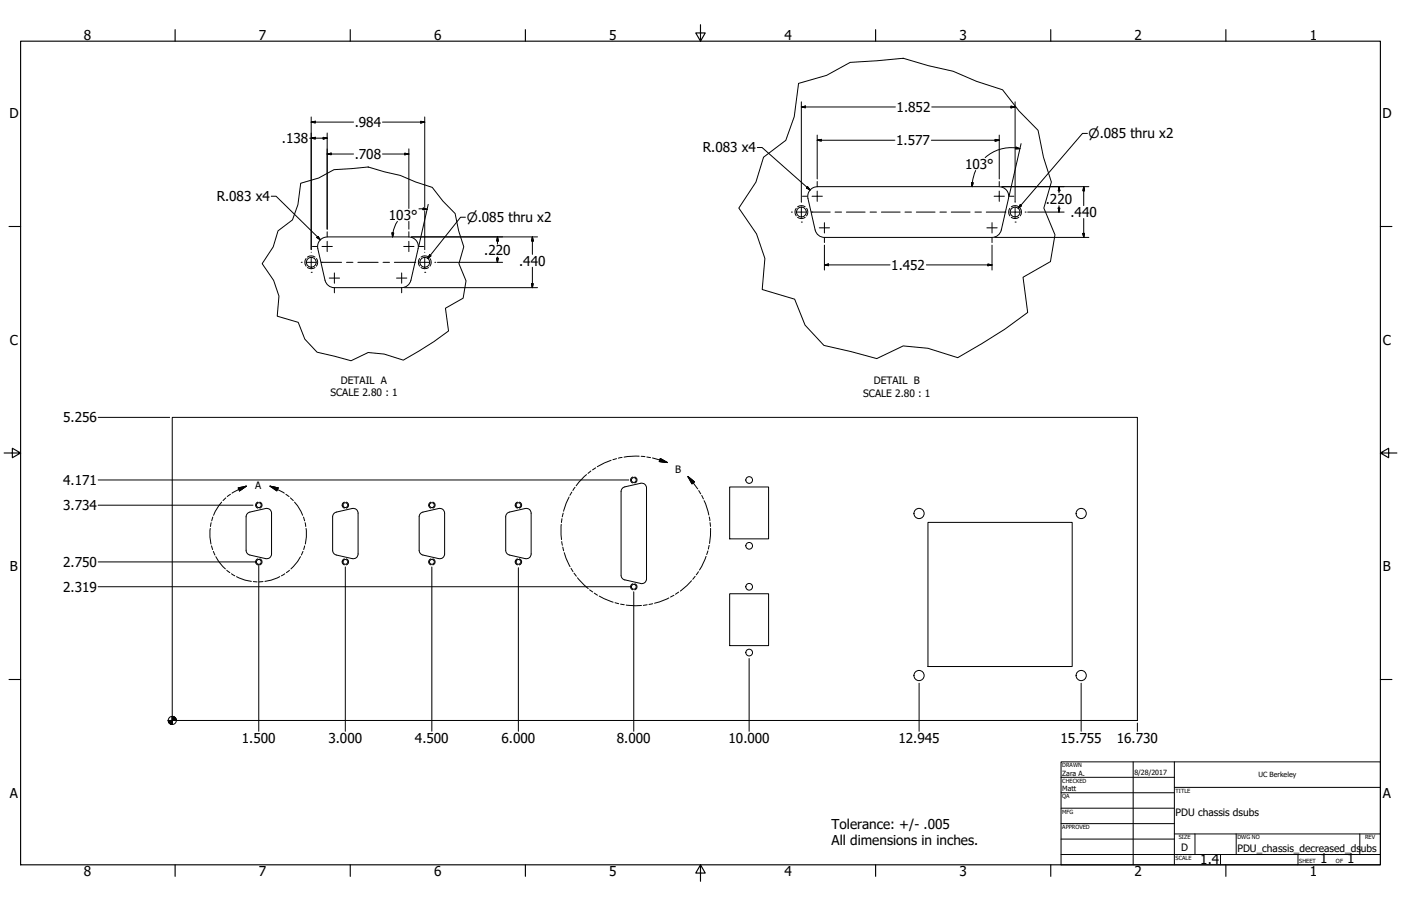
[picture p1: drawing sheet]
<svg xmlns="http://www.w3.org/2000/svg" width="864mm" height="559mm" viewBox="0 0 864 559" stroke-linecap="round" stroke-linejoin="round" font-family="sans-serif">
<!-- layer: Visible (ANSI) -->
<g fill="none" stroke="#000" stroke-width=".62">
<path d="M196 153l4 20a6 6 0 0 0 6 4M196 153a6 6 0 0 1 6-7h50a6 6 0 0 1 6 7l-5 20M611 146a6 6 0 0 0 6-4l5-20a6 6 0 0 0-6-7h-112a6 6 0 0 0-6 7l4 20a6 6 0 0 0 6 4h104M253 173a6 6 0 0 1-5 4h-42M106 257h595v187h-595zM167 316v26a3 3 0 0 1-3 3l-11-3-1-1v-22v-2l1-1 11-2a3 3 0 0 1 3 3M221 316v26a3 3 0 0 1-4 3l-10-3-1-1-1-2v-21l2-2 10-2a3 3 0 0 1 4 3M274 316v26a3 3 0 0 1-4 3l-10-3-1-1-1-2 1-21 1-2 10-2a3 3 0 0 1 4 3M327 316v26a3 3 0 0 1-3 3l-11-3-1-1v-2v-21l1-2 11-2a3 3 0 0 1 3 3M385 300l10-2a3 3 0 0 1 4 3v56a3 3 0 0 1-4 3M385 300l-1 1-1 2v52l2 3 10 2M450 300h24v32h-24z"/>
<path d="M572 322h89v89h-89zM450 366h24v32h-24z"/>
<circle cx="494" cy="131" r="3"/>
<circle cx="626" cy="131" r="3"/>
<circle cx="192" cy="162" r="3"/>
<circle cx="262" cy="162" r="3"/>
<circle cx="391" cy="296" r="1.5"/>
<circle cx="462" cy="296" r="2.1"/>
<circle cx="160" cy="312" r="1.5"/>
<circle cx="213" cy="312" r="1.5"/>
<circle cx="266" cy="312" r="1.5"/>
<circle cx="320" cy="312" r="1.5"/>
<circle cx="567" cy="317" r="3"/>
<circle cx="666" cy="317" r="3"/>
<circle cx="462" cy="337" r="2.1"/>
<circle cx="160" cy="347" r="1.5"/>
<circle cx="213" cy="347" r="1.5"/>
<circle cx="266" cy="347" r="1.5"/>
<circle cx="320" cy="347" r="1.5"/>
<circle cx="391" cy="362" r="1.5"/>
<circle cx="462" cy="362" r="2.1"/>
<circle cx="462" cy="402" r="2.1"/>
<circle cx="567" cy="417" r="3"/>
<circle cx="666" cy="417" r="3"/>
</g>
<!-- layer: Hidden Narrow (ANSI) -->
<g fill="none" stroke="#000" stroke-width=".62">
<path d="M491 128a4 4 0 0 0 0 5M492 134a4 4 0 0 0 4 0M492 128a4 4 0 0 1 4 0M497 128a4 4 0 0 1 0 5M622 128a4 4 0 0 0 0 5M623 134a4 4 0 0 0 5 0M623 128a4 4 0 0 1 5 0M629 128a4 4 0 0 1 0 5M189 159a4 4 0 0 0 0 5M189 159a4 4 0 0 1 5 0M195 159a4 4 0 0 1 0 5M259 159a4 4 0 0 0 0 5"/>
<path d="M260 159a4 4 0 0 1 4 0M265 159a4 4 0 0 1 0 5M189 165a4 4 0 0 0 5 0M260 165a4 4 0 0 0 4 0M390 294a1.9 1.9 0 0 0-1 2 1.9 1.9 0 0 0 1 2M391 294a1.9 1.9 0 0 1 2 2 1.9 1.9 0 0 1-2 2M159 310a2 2 0 0 0-1 2 2 2 0 0 0 1 1M160 310a2 2 0 0 1 2 2 2 2 0 0 1-2 1M212 310a2 2 0 0 0-1 2 2 2 0 0 0 1 1M213 310a2 2 0 0 1 2 2 2 2 0 0 1-2 1M266 310a2 2 0 0 0-2 2 2 2 0 0 0 2 1M267 310a2 2 0 0 1 1 2 2 2 0 0 1-1 1"/>
<path d="M319 310a2 2 0 0 0-1 2 2 2 0 0 0 1 1M320 310a2 2 0 0 1 2 2 2 2 0 0 1-2 1M159 345a2 2 0 0 0-1 2 2 2 0 0 0 1 1M160 345a2 2 0 0 1 2 2 2 2 0 0 1-2 1M212 345a2 2 0 0 0-1 2 2 2 0 0 0 1 1M213 345a2 2 0 0 1 2 2 2 2 0 0 1-2 1M266 345a2 2 0 0 0-2 2 2 2 0 0 0 2 1M267 345a2 2 0 0 1 1 2 2 2 0 0 1-1 1M319 345a2 2 0 0 0-1 2 2 2 0 0 0 1 1M320 345a2 2 0 0 1 2 2 2 2 0 0 1-2 1M390 360a2 2 0 0 0-1 2 2 2 0 0 0 1 2M391 360a2 2 0 0 1 2 2 2 2 0 0 1-2 2"/>
</g>
<!-- layer: Break Line (ANSI) -->
<path d="M492 51l18-5 14-8 33-2 15 5 16 3 14 6 16 5 10 13 12 12 3 17 5 15-5 16 7 17-2 16-17 10 2 22-14 10-29 18-18-6-15-2-17 8-32-8-12-12-6-16-20-6 1-20-5-15-11-16 11-16 5-15 13-10 6-15zM185 113l11-3 10-5 21-2 20 5 9 4 10 4 7 8 8 8 2 10 3 10-3 11 4 10-2 11-10 6 1 14-9 7-18 11-12-4-10-1-11 6-21-6-7-8-4-10-13-4 1-12-3-10-7-10 6-11 3-10 9-6 4-10z" fill="none" stroke="#000" stroke-width=".62"/>
<!-- layer: Detail Boundary (ANSI) -->
<g fill="none" stroke="#000" stroke-width=".62">
<path d="M152 300l-9 4M166 300l5 1v2zM166 300l9 4M362 293l-7 7M364 291l-2 1M367 289l-2 1M377 284l-9 4M380 283l-2 1M383 282l-2 1M394 281l-9 1M395 281l3 1M399 282h2"/>
<path d="M402 282l9 3M407 283l4 2h-5zM424 294l4 3-1 1zM424 294l6 8M131 319l-1 2M137 310l-5 8M139 307l-2 2M142 305l-2 1M147 301l5-1-4 3zM176 305l2 1M179 307l2 2M182 310l1 2 4 6"/>
<path d="M187 319l1 2M346 320v2M347 316v3M351 307l-4 8M352 304l-1 1M354 301l-1 2M431 303l1 2M433 306l1 2M434 309l3 9M437 319l1 2M130 326l-1 5 1 5M130 322v3"/>
<path d="M130 337l1 2M188 337l-1 2M188 322v3M189 326v5l-1 5M346 323v10M346 334l1 2M347 337v3M436 340v2M437 336v3M438 322v3M438 326l-1 9M132 340v2"/>
<path d="M133 343l2 3 4 5M140 352l2 1M143 354l2 1M146 356l5 2 4 1M156 359h2M162 359h-2M172 356l-5 2-4 1M176 354l-3 1M178 352l-1 1M185 343l-2 3-4 5M187 340l-1 2M348 341l3 9"/>
<path d="M352 351l1 2M354 354l1 1M356 356l7 7M426 358l-7 7M428 355l-1 2M431 353l-2 2M435 343l-4 9M363 364l2 1M366 366l2 1M369 368l9 3M379 372h2M383 373h2"/>
<path d="M386 373h9M399 373h-2M402 372l-2 1M412 369l-9 3M415 367l-2 1M418 365l-2 2"/>
</g>
<path d="M406 285h5zM407 283l4 2h-5zM424 294l4 3zM424 294l4 3-1 1zM148 303l4-3zM147 301l5-1-4 3zM166 300l5 1zM166 300l5 1v2z" fill="#000" stroke="#000" stroke-width=".62"/>
<!-- layer: Border (ANSI) -->
<g fill="none" stroke="#000" stroke-width=".7">
<path d="M108 18v7M216 18v7M324 18v7M432 15v10l-3-5h6l-3 5M540 18v7M648 18v7M756 18v7M13 25h838v508h-838zM6 140h7M851 140h7M3 279h10l-5-3v6l5-3M851 279l5 3v-6l-5 3h10"/>
<path d="M6 419h7M851 419h7M108 533v8M216 533v8M324 533v8M432 533l3 5h-6l3-5v11M540 533v8M648 533v8M756 533v8"/>
</g>
<!-- layer: Title (ANSI) -->
<g fill="none" stroke="#000" stroke-width=".62">
<path d="M654 470h197v63h-197zM654 479h70M698 470v63M724 470v63M654 489h70M654 498h70M724 486h127M654 508h70M654 518h70M724 514h127M737 514v13M762 514v13"/>
<path d="M838 514v13M654 527h197M752 527v6M800 527v6"/>
</g>
<!-- layer: Dimension (ANSI) -->
<g fill="none" stroke="#000" stroke-width=".62">
<path d="M192 75h2v1zM192 75h26M192 72v82M236 75h26M259 75h3l-3 1zM262 72v56M494 66l3-1v1zM494 66h58M494 63v62M574 66h52M623 65l3 1h-3zM626 63v62"/>
<path d="M191 85h11M192 85h2v1zM199 85h3l-3 1zM202 95l2-1v1zM202 95h16M202 82v59M236 95h16M249 94l3 1h-3zM252 92v37M467 91h3l29 26M504 86h2v1zM504 86h48"/>
<path d="M504 83v27M574 86h42M613 86h3l-3 1zM616 83v27M626 91l3 1h-3zM629 92a24 24 0 0 0-22 5M629 89l-7 32M670 82h-3l-39 47M498 115l1 2-2-1zM599 113h1l-1 2zM601 105l-1 5-1 5M618 115h53"/>
<path d="M653 115v3h-1zM653 115v4M668 115l1 3h-1zM668 115v12M167 121h3l27 27M245 137l-2 4-1 5M252 137v4M258 129h5M261 128l2 1h-2zM262 130v24M264 126l-6 26M287 134h-3l-20 25"/>
<path d="M629 126l1 1-2 2zM633 131h23M652 128h1v3zM653 127v4M668 135v11M196 146l1 2-2-2zM242 144h1l-1 2zM254 146h77M265 157l1 1-2 1zM306 159h1v3zM307 146v3h-1zM307 146v5"/>
<path d="M307 158v4M328 146l1 3h-1zM328 146v11M508 151v16M612 151v16M613 146h58M668 144h1l-1 2zM249 177h82M270 162h40M328 175h1l-1 2zM328 165v12M508 163h3v1z"/>
<path d="M508 163h41M571 163h41M609 163h3l-3 1zM61 257h44M61 296h327M61 312h95M61 347h97M160 348v103M213 350v101M266 350v101M320 350v101M61 362h328"/>
<path d="M391 365v86M462 406v45M567 421v30M666 421v30M701 446v5"/>
<circle cx="106" cy="444" r="2.5"/>
</g>
<g fill="#000" stroke="#000" stroke-width=".62">
<path d="M192 75h2zM192 75h2v1zM259 76l3-1zM259 75h3l-3 1zM494 66l3-1zM494 66l3-1v1zM623 66h3zM623 65l3 1h-3zM192 85h2zM192 85h2v1zM199 86l3-1zM199 85h3l-3 1z"/>
<path d="M202 95l2-1zM202 95l2-1v1zM249 95h3zM249 94l3 1h-3zM504 86h2zM504 86h2v1zM613 87l3-1zM613 86h3l-3 1zM626 92h3zM626 91l3 1h-3zM497 116l2 1zM498 115l1 2-2-1z"/>
<path d="M599 113v2zM599 113h1l-1 2zM653 115v3zM653 115v3h-1zM668 115l1 3zM668 115l1 3h-1zM261 129h2zM261 128l2 1h-2zM629 126l-1 3zM629 126l1 1-2 2zM652 128l1 3zM652 128h1v3z"/>
<path d="M195 146l2 2zM196 146l1 2-2-2zM242 144v2zM242 144h1l-1 2zM265 157l-1 2zM265 157l1 1-2 1zM306 159l1 3zM306 159h1v3zM307 146v3zM307 146v3h-1zM328 146l1 3zM328 146l1 3h-1z"/>
<path d="M668 144v2zM668 144h1l-1 2zM328 175v2zM328 175h1l-1 2zM508 163h3zM508 163h3v1zM609 164l3-1zM609 163h3l-3 1zM104 444v2zM104 444l1 3zM104 444l2 3h-1zM106 444h3z"/>
<path d="M106 442l3 2h-3zM106 442v5zM104 444h2v3zM104 444h2zM108 443l1 1zM107 442l2 2zM106 442h1l2 2z"/>
</g>
<!-- layer: Center Mark (ANSI) -->
<g fill="none" stroke="#000" stroke-width=".62">
<path d="M504 112v3M504 118v6M616 118v3h-3M616 112v3M494 137h.1M494 125h.1M494 128v6M495 121h3M501 121h6M508 137v7M612 137v7M619 121h-3v3"/>
<path d="M622 121h3M626 137h.1M626 125h.1M626 128v6M192 156h.1M192 159v6M193 152h3M199 152h6M202 143v3M202 149v6M252 149v3h-3M252 143v3"/>
<path d="M255 152h-3v3M258 152h3M262 156h.1M262 159v6M505 141h6M508 147v3M608 141h7M612 147v3M192 168h.1M203 172h6M206 168v7M206 178v3"/>
<path d="M244 172h7M248 168v7M248 178v3M262 168h.1"/>
</g>
<!-- layer: Centerline (ANSI) -->
<g fill="none" stroke="#000" stroke-width=".62">
<path d="M488 131h.1M491 131h6M500 131h.1M500 131h12M515 131h4M522 131h11M536 131h4M543 131h12M558 131h4M565 131h11M579 131h4M586 131h12"/>
<path d="M601 131h4M608 131h12M620 131h.1M623 131h6M632 131h.1M186 162h.1M189 162h6M198 162h.1M198 162h13M214 162h4M221 162h12M236 162h4"/>
<path d="M243 162h13M256 162h.1M259 162h6M268 162h.1"/>
</g>
<g font-size="8.4">
<text x="52" y="24">8</text>
<text x="160" y="24">7</text>
<text x="268" y="24">6</text>
<text x="376" y="24">5</text>
<text x="483" y="24">4</text>
<text x="591" y="24">3</text>
<text x="699" y="24">2</text>
<text x="807" y="24">1</text>
<text x="553" y="69">1.852</text>
<text x="6" y="73">D</text>
<text x="852" y="73">D</text>
<text x="219" y="78">.984</text>
<text x="174" y="88">.138</text>
<text x="552" y="89">1.577</text>
<text x="433" y="94">R.083 x4</text>
<text x="219" y="98">.708</text>
<text x="595" y="104">103°</text>
<text x="134" y="124">R.083 x4</text>
<text x="645" y="126">.220</text>
<text x="240" y="136">103°</text>
<text x="660" y="134">.440</text>
<text x="299" y="158">.220</text>
<text x="320" y="164">.440</text>
<text x="549" y="166">1.452</text>
<text x="6" y="213">C</text>
<text x="852" y="213">C</text>
<text x="39" y="260">5.256</text>
<text x="39" y="299">4.171</text>
<text x="39" y="315">3.734</text>
<text x="6" y="352">B</text>
<text x="39" y="350">2.750</text>
<text x="852" y="352">B</text>
<text x="39" y="365">2.319</text>
<text x="149" y="458">1.500</text>
<text x="202" y="458">3.000</text>
<text x="256" y="458">4.500</text>
<text x="309" y="458">6.000</text>
<text x="380" y="458">8.000</text>
<text x="449" y="458">10.000</text>
<text x="554" y="458">12.945</text>
<text x="654" y="458">15.755</text>
<text x="688" y="458">16.730</text>
<text x="6" y="492">A</text>
<text x="852" y="492">A</text>
<text x="513" y="511">Tolerance: +/- .005</text>
<text x="513" y="521">All dimensions in inches.</text>
<text x="740" y="533">1.4</text>
<text x="814" y="533">1</text>
<text x="830" y="533">1</text>
<text x="52" y="541">8</text>
<text x="160" y="541">7</text>
<text x="268" y="541">6</text>
<text x="376" y="541">5</text>
<text x="483" y="541">4</text>
<text x="591" y="541">3</text>
<text x="699" y="541">2</text>
<text x="807" y="541">1</text>
</g>
<g font-size="8">
<text x="671" y="85">⌀.085 thru x2</text>
<text x="288" y="137">⌀.085 thru x2</text>
</g>
<g font-size="6.3">
<text x="210" y="237">DETAIL A</text>
<text x="539" y="237">DETAIL B</text>
<text x="204" y="244">SCALE 2.80 : 1</text>
<text x="532" y="245">SCALE 2.80 : 1</text>
<text x="416" y="292">B</text>
<text x="157" y="302">A</text>
<text x="725" y="503">PDU chassis dsubs</text>
<text x="728" y="525">D</text>
<text x="763" y="525">PDU_chassis_decreased_ds</text>
<text x="839" y="525">ubs</text>
</g>
<g font-size="4.4">
<text x="655" y="479">Zara A.</text>
<text x="699" y="478">8/28/2017</text>
<text x="776" y="479">UC Berkeley</text>
<text x="655" y="488">Matt</text>
</g>
<g font-size="3.5">
<text x="655" y="473">DRAWN</text>
<text x="655" y="483">CHECKED</text>
<text x="725" y="489">TITLE</text>
<text x="655" y="492">QA</text>
<text x="655" y="502">MFG</text>
<text x="655" y="511">APPROVED</text>
<text x="727" y="518">SIZE</text>
<text x="763" y="518">DWG NO</text>
<text x="841" y="518">REV</text>
<text x="725" y="530">SCALE</text>
<text x="801" y="533">SHEET</text>
<text x="824" y="533">OF</text>
</g>
</svg>
